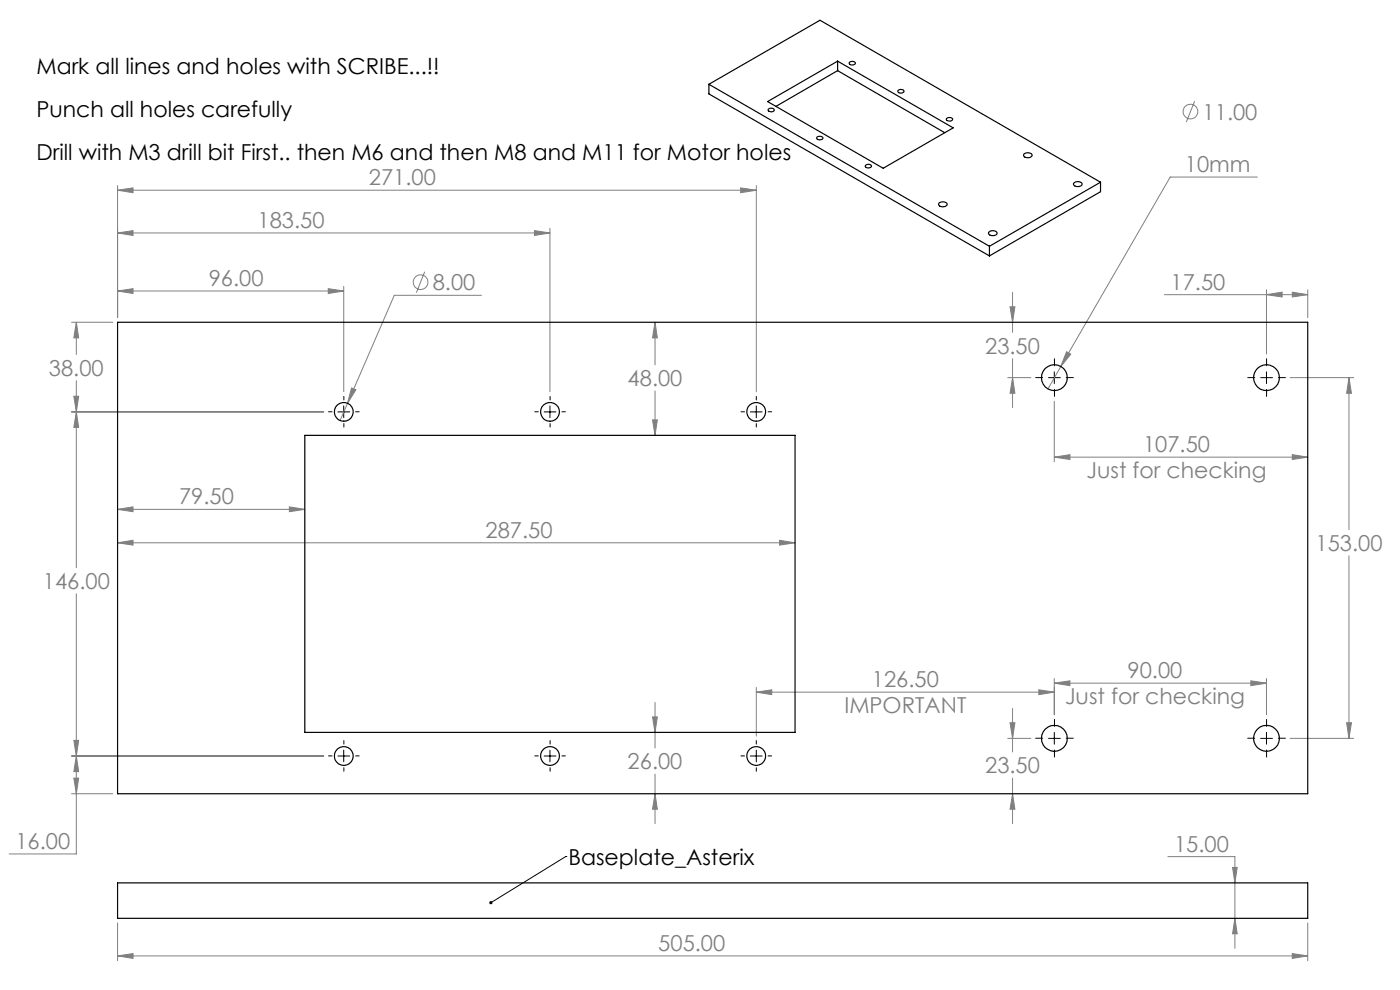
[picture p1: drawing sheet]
<svg xmlns="http://www.w3.org/2000/svg" width="297mm" height="210mm" viewBox="0 0 297 210" stroke-linecap="round" stroke-linejoin="round" font-family="sans-serif">
<g fill="none" stroke="#808080" stroke-width=".21">
<path d="M24.9 39.4v28M157.1 39.9l3.3 .4-3.3 .6zM160.4 39.4v43.7M253.4 21.4l-1.7 4.5M266.7 37.6h-18.5l-23.2 40.1M24.9 49.4l3.3-.5v1zM24.9 40.3l3.3-.4v1zM24.9 49.4h91.8M24.9 40.3h135.5M90.1 57.6l-1.8 4.5M113.4 48.9l3.3 .5-3.3 .5zM116.7 48.4v34.7"/>
<path d="M15.2 68.4h8.7M16.2 68.4l.5 3.3h-1zM16.2 68.4v6.8M24.9 61.7l3.3-.5v1.1zM24.9 61.7h48M69.6 61.2l3.3 .5-3.3 .6zM72.9 60.7v22.4M102.1 62.6h-18.5l-11.5 26.6M139 68.4l.5 3.3h-1.1zM139 68.4v9M214.3 65.1h1l-.5 3.3zM214.8 62v8.5"/>
<path d="M214.8 76.1v10.4M225 77.7l-2.7 4.8M226.3 74.6l.9 .5-2.2 2.6zM247 62.5h30.4M268.7 62.5l3.3-.5v1zM268.7 61.5v13.6M274.1 62l3.3 .5-3.3 .5zM277.4 61.5v5.9M15.2 87.4h53.5M15.7 84.1h1l-.5 3.3zM16.2 87.4l.5 3.3h-1zM16.2 80.7v39.7"/>
<path d="M74.6 82.3l.9 .4-1.8 2.8zM138.4 89.1h1.1l-.5 3.2zM139 82.9v9.4M213.8 80.1h4.9M214.8 80.1l.5 3.3h-1zM223.7 97l3.3-.6v1.1zM223.7 85.1v12.9M223.7 97h53.7M273.7 80.1h13.5M274.1 96.4l3.3 .6-3.3 .5zM286.2 80.1l.5 3.3h-1zM286.2 80.1v32.3"/>
<path d="M24.9 108l3.3-.5v1zM24.9 115.1l3.3-.5v1zM24.9 108h39.8M24.9 115.1h143.8M61.4 107.5l3.3 .5-3.3 .5zM165.4 114.6l3.3 .5-3.3 .5zM286.2 117.9v38.7M16.2 126v55.1h-14.3M15.7 157h1l-.5 3.4zM138.4 152.1h1.1l-.5 3.3zM139 149v9.7M160.4 146.8l3.3-.5v1z"/>
<path d="M160.4 145.8v10.3M160.4 146.8h63.3M213.8 156.6h4.9M214.3 153.3h1l-.5 3.3zM214.8 150.3v9.2M220.4 146.3l3.3 .5-3.3 .5zM223.7 144.9l3.3-.5v1zM223.7 143.9v7.7M223.7 144.9h45M265.4 144.4l3.3 .5-3.3 .5zM268.7 143.9v7.7M273.7 156.6h13.5"/>
<path d="M285.7 153.3h1l-.5 3.3zM15.2 160.4h53.5M15.2 168.4h8.7M15.7 165.1h1l-.5 3.3zM16.2 160.4l.5 3.3h-1zM139 168.4l.5 3.3h-1.1zM139 164.2v10.5M214.8 168.4l.5 3.3h-1zM214.8 165.1v9.6M24.9 195.8v8M247.8 181.7h14.2v19.4M261.5 184h1l-.5 3.3z"/>
<path d="M262 194.8l.5 3.3h-1zM277.4 195.8v8M24.9 202.8l3.3-.5v1zM24.9 202.8h252.5M274.1 202.3l3.3 .5-3.3 .5z"/>
<circle cx="252.5" cy="23.7" r="1.56"/>
<circle cx="89.2" cy="59.9" r="1.55"/>
</g>
<g fill="none" stroke="#000" stroke-width=".21" stroke-dasharray="15.2 1.3 1.3 1.3">
<path d="M223.7 77.6v-1.5M268.7 77.6v-1.5M70.4 87.3h-.7M72.9 84.8v-.7M72.9 89.8v.8M75.4 87.3h.8M114.2 87.3h-.8M116.7 84.8v-.7M116.7 89.8v.8M119.2 87.3h.7M157.9 87.3h-.7M160.4 84.8v-.7"/>
<path d="M160.4 89.8v.8M162.9 87.3h.8M221.2 80.1h-1.5M223.7 82.6v1.5M226.2 80.1h1.5M266.2 80.1h-1.5M268.7 82.6v1.5M271.2 80.1h1.5M72.9 157.8v-.7M116.7 157.8v-.7M160.4 157.8v-.7M221.2 156.6h-1.5"/>
<path d="M223.7 154.1v-1.5M223.7 159.1v1.5M226.2 156.6h1.5M266.2 156.6h-1.5M268.7 154.1v-1.5M268.7 159.1v1.5M271.2 156.6h1.5M70.4 160.3h-.7M72.9 162.8v.8M75.4 160.3h.8M114.2 160.3h-.8M116.7 162.8v.8"/>
<path d="M119.2 160.3h.7M157.9 160.3h-.7M160.4 162.8v.8M162.9 160.3h.8"/>
</g>
<g fill="none" stroke="#000" stroke-width=".21">
<path d="M223.7 78.9v2.5M268.7 78.9v2.5M71.7 87.4h2.5M72.9 86.1v2.5M115.4 87.4h2.5M116.7 86.1v2.5M159.2 87.4h2.5M160.4 86.1v2.5M222.4 80.1h2.5M267.4 80.1h2.5M72.9 159.1v2.5M116.7 159.1v2.5"/>
<path d="M160.4 159.1v2.5M222.4 156.6h2.5M223.7 155.4v2.5M267.4 156.6h2.5M268.7 155.4v2.5M71.7 160.4h2.5M115.4 160.4h2.5M159.2 160.4h2.5M120.1 181.7h.1M120.1 181.7l-16 9.8"/>
</g>
<path d="M103.9 191.3a.34 .34 0 0 1 .5 0 .34 .34 0 0 1-.1 .5 .34 .34 0 0 1-.5-.1l.3-.2-.3 .2z" fill="#000"/>
<g fill="#808080">
<path d="M220.4 146.3l3.3 .5-3.3 .5zM160.4 146.8l3.3-.5v1zM265.4 144.4l3.3 .5-3.3 .5zM223.7 144.9l3.3-.5v1z"/>
<path d="M262 194.8l.5 3.3h-1zM261.5 184h1l-.5 3.3zM24.9 202.8l3.3-.5v1zM274.1 202.3l3.3 .5-3.3 .5zM223.7 97l3.3-.6v1.1zM274.1 96.4l3.3 .6-3.3 .5zM268.7 62.5l3.3-.5v1zM274.1 62l3.3 .5-3.3 .5zM286.2 80.1l.5 3.3h-1zM285.7 153.3h1l-.5 3.3zM15.7 84.1h1l-.5 3.3zM16.2 68.4l.5 3.3h-1zM16.2 87.4l.5 3.3h-1zM15.7 157h1l-.5 3.4zM16.2 160.4l.5 3.3h-1zM15.7 165.1h1l-.5 3.3zM74.6 82.3l-.9 3.2 1.8-2.8zM226.3 74.6l-1.3 3.1 2.2-2.6zM138.4 89.1h1.1l-.5 3.2zM139 68.4l.5 3.3h-1.1zM138.4 152.1h1.1l-.5 3.3zM139 168.4l.5 3.3h-1.1zM214.8 80.1l.5 3.3h-1zM214.3 65.1h1l-.5 3.3zM214.3 153.3h1l-.5 3.3zM214.8 168.4l.5 3.3h-1z"/>
<path d="M69.6 61.2l3.3 .5-3.3 .6zM24.9 61.7l3.3-.5v1.1zM113.4 48.9l3.3 .5-3.3 .5zM24.9 49.4l3.3-.5v1zM157.1 39.9l3.3 .4-3.3 .6zM24.9 40.3l3.3-.4v1zM61.4 107.5l3.3 .5-3.3 .5zM24.9 108l3.3-.5v1zM165.4 114.6l3.3 .5-3.3 .5zM24.9 115.1l3.3-.5v1z"/>
</g>
<g fill="none" stroke="#000" stroke-width=".25">
<path d="M150.4 17.9l59.5 34.3M150.4 17.9l23.6-13.6 59.5 34.4M150.4 17.9v2l59.5 34.4M177.7 13v2M177.7 15l22.7 13.1M177.7 15l-13.1 7.6M180.2 13.3a.71 .71 0 0 1 1.2 .2 .78 .78 0 0 1-1.3-.1zM190.5 19.2a.74 .74 0 0 1 1.3 .3 .7 .7 0 0 1-.7 .3 .7 .7 0 0 1-.6-.6zM162.8 21.5l14.9-8.5 24.5 14.1-14.8 8.6zM163 23.2a.73 .73 0 0 1 .7-.3 .73 .73 0 0 1 .6 .6 .79 .79 0 0 1-1.4-.2zM173.4 29a.74 .74 0 0 1 1.2 .4 .77 .77 0 0 1-1.4-.2zM183.6 35.1a.71 .71 0 0 1 1.3 .2 .78 .78 0 0 1-1.3-.1z"/>
<path d="M200.8 25.1a.74 .74 0 0 1 1.3 .3 .77 .77 0 0 1-1.3-.1zM217.2 32.7a1.02 1.02 0 0 1 1.7 .3 1.09 1.09 0 0 1-1.8-.1zM227.8 38.9a1.12 1.12 0 0 1 1.8 .1 1.06 1.06 0 0 1-1.9 0zM233.5 38.7l-23.6 13.5M233.5 38.7v2l-23.6 13.6M199.2 43.1a1.14 1.14 0 0 1 1.7 .2 1.06 1.06 0 0 1-1.8 0zM209.7 49.3a1.12 1.12 0 0 1 1.8 .2 1.06 1.06 0 0 1-1.8 0zM209.9 52.2v2.1M24.9 68.4h252.5v100h-252.5zM64.7 92.3h104v63.1h-104zM24.9 187.3h252.5v7.5h-252.5z"/>
<circle cx="72.9" cy="87.4" r="2"/>
<circle cx="116.7" cy="87.3" r="2.01"/>
<circle cx="160.4" cy="87.3" r="2.01"/>
<circle cx="223.7" cy="80.1" r="2.75"/>
<circle cx="268.7" cy="80.1" r="2.75"/>
<circle cx="223.7" cy="156.6" r="2.75"/>
<circle cx="268.7" cy="156.6" r="2.75"/>
<circle cx="72.9" cy="160.4" r="2"/>
<circle cx="116.7" cy="160.4" r="2.01"/>
<circle cx="160.4" cy="160.4" r="2.01"/>
</g>
<g font-size="4.7">
<text x="7.7" y="15.7">Mark all lines and holes with SCRIBE...!!</text>
<text x="7.7" y="24.8">Punch all holes carefully</text>
<text x="7.7" y="33.8">Drill with M3 drill bit First.. then M6 and then M8 and M11 for Motor holes</text>
<text x="120.6" y="183.5">Baseplate_Asterix</text>
</g>
<g font-size="4.7" fill="#808080">
<text x="255.1" y="25.4">11.00</text>
<text x="78.2" y="39.3">271.00</text>
<text x="251.4" y="36.5">10mm</text>
<text x="54.6" y="48.4">183.50</text>
<text x="44.3" y="60.7">96.00</text>
<text x="91.8" y="61.5">8.00</text>
<text x="248.3" y="61.5">17.50</text>
<text x="209" y="75.1">23.50</text>
<text x="10.4" y="79.7">38.00</text>
<text x="133.2" y="81.9">48.00</text>
<text x="242.5" y="95.9">107.50</text>
<text x="230.5" y="101.5">Just for checking</text>
<text x="38" y="107">79.50</text>
<text x="103" y="114.1">287.50</text>
<text x="279.1" y="116.9">153.00</text>
<text x="9.1" y="125">146.00</text>
<text x="239.2" y="143.9">90.00</text>
<text x="185" y="145.8">126.50</text>
<text x="225.9" y="149.4">Just for checking</text>
<text x="179.1" y="151.3">IMPORTANT</text>
<text x="133.2" y="163.2">26.00</text>
<text x="209" y="164">23.50</text>
<text x="3.3" y="180.1">16.00</text>
<text x="249.1" y="180.7">15.00</text>
<text x="139.7" y="201.8">505.00</text>
</g>
</svg>
